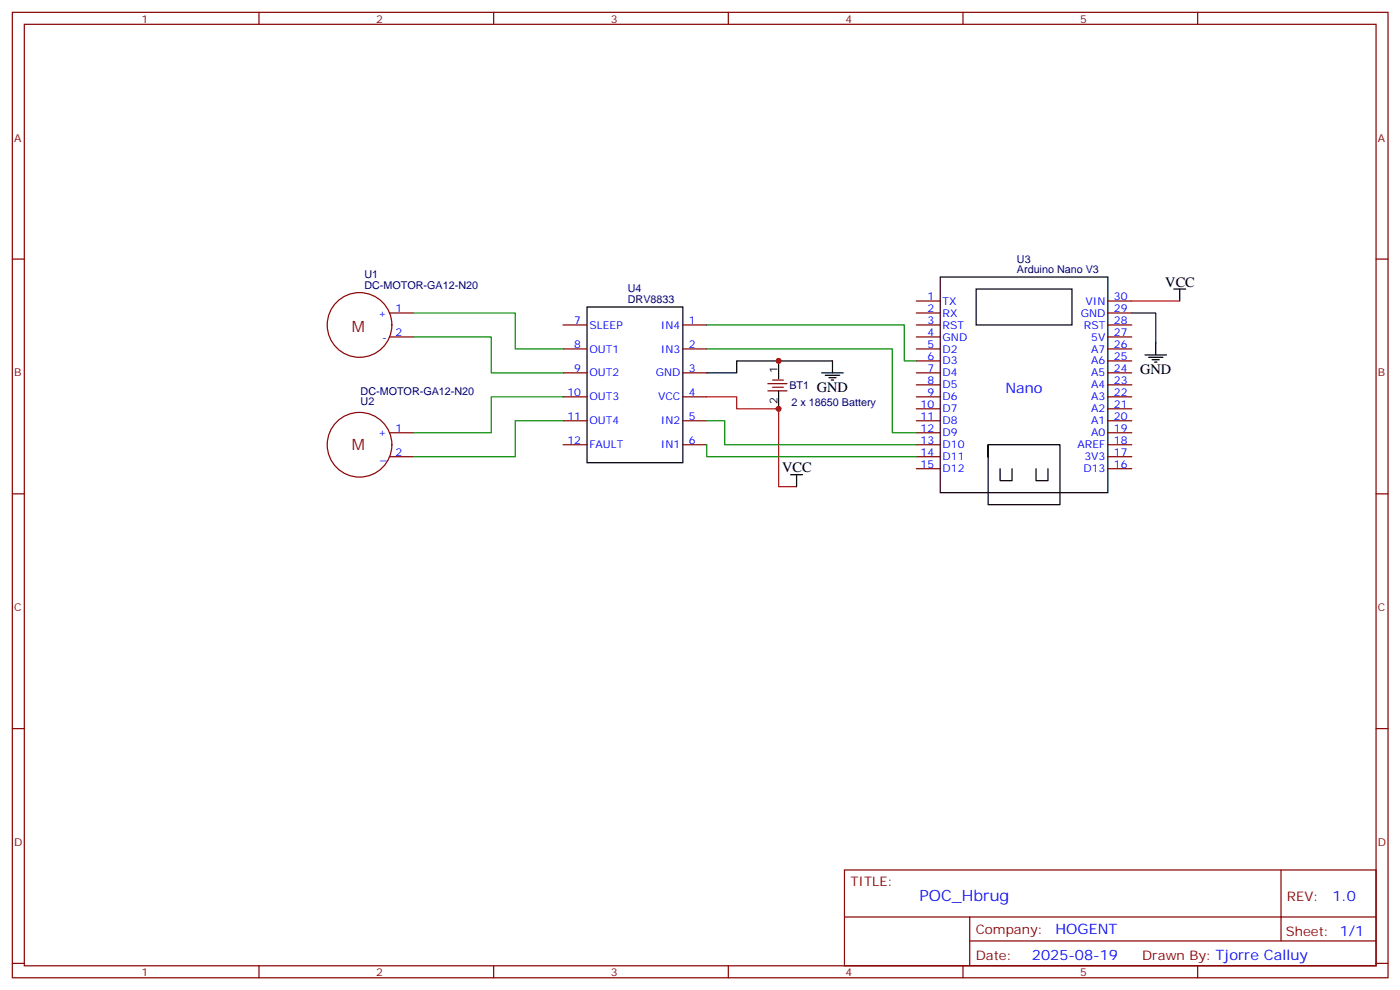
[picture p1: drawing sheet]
<svg xmlns="http://www.w3.org/2000/svg" width="413mm" height="292mm" viewBox="0 0 413 292" stroke-linecap="round" stroke-linejoin="round" font-family="sans-serif">
<g fill="none" stroke="#870000" stroke-width=".35">
<path d="M3.6 3.6h405.4v284.4h-405.4zM7.2 7.2h398.2v277.2h-398.2zM76.3 3.6v3.6M145.5 3.6v3.6M214.6 3.6v3.6M283.7 3.6v3.6M352.9 3.6v3.6M3.6 76.3h3.6M405.4 76.3h3.6M114.8 92.2h7M114.8 99.2h7M165.9 95.7h7.1"/>
<path d="M201.2 95.7h7M270 92.2h7M270 99.2h7M270 88.7h7M270 95.7h7M326.4 92.2h7.1M326.4 99.2h7.1M326.4 88.7h7.1M326.4 95.7h7.1M165.9 102.8h7.1M165.9 109.8h7.1M165.9 116.9h7.1"/>
<path d="M201.2 102.8h7M201.2 109.8h7M201.2 116.9h7M226.2 113h5.7M226.2 115.1h5.7M227.6 111.9h3.2M227.6 114.1h3.2M270 102.8h7M270 106.3h7M270 109.8h7M270 113.3h7M270 116.9h7"/>
<path d="M326.4 102.8h7.1M326.4 106.3h7.1M326.4 109.8h7.1M326.4 113.3h7.1M326.4 116.9h7.1M114.8 134.5h7M114.8 127.5h7M165.9 123.9h7.1M165.9 131h7.1M201.2 123.9h7M201.2 131h7M270 134.5h7"/>
<path d="M270 127.5h7M270 120.4h7M270 123.9h7M270 131h7M270 138h7M326.4 134.5h7.1M326.4 127.5h7.1M326.4 120.4h7.1M326.4 123.9h7.1M326.4 131h7.1M326.4 138h7.1M3.6 145.5h3.6"/>
<path d="M405.4 145.5h3.6M3.6 214.6h3.6M405.4 214.6h3.6M248.8 256.2h156.6v28.2h-156.6zM377.4 256.2v20.9M248.8 270.1h156.5M285.7 277.1h119.6M285.7 270.1v14.1M3.6 283.7h3.6M76.3 284.4v3.6M145.5 284.4v3.6M214.6 284.4v3.6"/>
<path d="M283.7 284.4v3.6M352.9 284.4v3.6M405.4 283.7h3.6"/>
<circle cx="105.9" cy="95.7" r="9.5"/>
<circle cx="105.9" cy="131" r="9.5"/>
</g>
<path d="M121.8 99.2h22.9v10.6h21.2M121.8 92.2h30v10.6h14.1M208.2 95.7h58.3v10.6h3.5M165.9 116.9h-21.2v10.6h-22.9M208.2 102.8h54.7v24.7h7.1M165.9 123.9h-14.1v10.6h-30M208.2 131v3.5h61.8M208.2 123.9h5.3v7.1h56.5" fill="none" stroke="#008700" stroke-width=".35"/>
<g fill="none" stroke="#000" stroke-width=".35">
<path d="M173 90.4h28.2v45.9h-28.2zM277 81.6h49.4v63.5h-49.4zM287.6 85.1h28.2v10.6h-28.2zM345.8 85.1h3.6M347.6 85.1v3.6M208.2 109.8h8.9v-3.5h28.2v3.5M229.4 106.3v5.3M229.4 115.1v5.3M242.1 109.8h6.4M243.2 110.5h4.2M244.2 111.2h2.1M244.9 111.9h.7"/>
<path d="M337.4 104.5h6.3M338.4 105.2h4.3M339.5 105.9h2.1M340.2 106.6h.7M340.5 101v3.5M232.9 139.8h3.6M234.7 139.8v3.5M291.1 131v17.6h21.2v-17.6h-21.2v3.5M294.7 138v3.6h3.5v-3.6M305.3 138v3.6h3.5v-3.6"/>
</g>
<path d="M333.5 92.2h7v8.8" fill="none" stroke="#003" stroke-width=".35"/>
<path d="M333.5 88.7h14.1M208.2 116.9h8.9v3.5h12.3v22.9h5.3" fill="none" stroke="#f00" stroke-width=".35"/>
<g fill="#c00">
<circle cx="229.4" cy="106.3" r=".88"/>
<circle cx="229.4" cy="120.4" r=".88"/>
</g>
<g font-size="4.6" fill="#800">
<text x="103.7" y="97.7">M</text>
<text x="103.7" y="132.5">M</text>
</g>
<text font-size="4.6" fill="#00f" x="270.9" y="265.3">POC_Hbrug</text>
<g font-size="4.2">
<text x="343.4" y="84.4">VCC</text>
<text x="336" y="110.2">GND</text>
<text x="240.7" y="115.5">GND</text>
<text x="230.5" y="139.1">VCC</text>
</g>
<g font-size="4.2" fill="#00f">
<text x="296.3" y="115.6">Nano</text>
<text x="392.6" y="265.5">1.0</text>
<text x="311" y="275">HOGENT</text>
<text x="304.1" y="282.9">2025-08-19</text>
</g>
<g font-size="3.9" fill="#800">
<text x="250.6" y="260.8">TITLE:</text>
<text x="379.2" y="265.5">REV:</text>
<text x="287.5" y="275">Company:</text>
<text x="378.9" y="275.6">Sheet: 1/1</text>
<text x="287.5" y="282.7">Date:</text>
<text x="336.5" y="282.8">Drawn By: Tjorre Calluy</text>
</g>
<g font-size="3.2" fill="#800">
<text x="41.7" y="6.6">1</text>
<text x="110.9" y="6.6">2</text>
<text x="180" y="6.6">3</text>
<text x="249.2" y="6.6">4</text>
<text x="318.3" y="6.6">5</text>
<text x="4.2" y="41.7">A</text>
<text x="406" y="41.7">A</text>
<text x="4.2" y="110.9">B</text>
<text x="406" y="110.9">B</text>
<text x="4.2" y="180">C</text>
<text x="406" y="180">C</text>
<text x="4.2" y="249.2">D</text>
<text x="406" y="249.2">D</text>
<text x="41.7" y="287.4">1</text>
<text x="110.9" y="287.4">2</text>
<text x="180" y="287.4">3</text>
<text x="249.2" y="287.4">4</text>
<text x="318.3" y="287.4">5</text>
</g>
<g font-size="3.2" fill="#000080">
<text x="299.6" y="77.3">U3</text>
<text x="107.4" y="82">U1</text>
<text x="299.6" y="80.5">Arduino Nano V3</text>
<text x="107.4" y="85.1">DC-MOTOR-GA12-N20</text>
<text x="185" y="89.4">DRV8833</text>
<text x="185" y="86.1">U4</text>
<text x="106.2" y="116.2">DC-MOTOR-GA12-N20</text>
<text x="106.2" y="119.4">U2</text>
<text x="232.6" y="114.5">BT1</text>
<text x="233.2" y="119.5">2 x 18650 Battery</text>
</g>
<g font-size="3.2" fill="#00f">
<text x="273.3" y="88.3">1</text>
<text x="277.7" y="89.7">TX</text>
<text x="319.8" y="89.7">VIN</text>
<text x="328.2" y="88.3">30</text>
<text x="111.5" y="93.2">+</text>
<text x="116.5" y="91.8">1</text>
<text x="169.2" y="95.4">7</text>
<text x="203" y="95.4">1</text>
<text x="273.3" y="91.8">2</text>
<text x="273.3" y="95.4">3</text>
<text x="277.7" y="93.2">RX</text>
<text x="318.4" y="93.2">GND</text>
<text x="328.2" y="95.4">28</text>
<text x="328.2" y="91.8">29</text>
<text x="112.6" y="100.3">-</text>
<text x="116.5" y="98.9">2</text>
<text x="173.7" y="96.8">SLEEP</text>
<text x="194.8" y="96.8">IN4</text>
<text x="273.3" y="98.9">4</text>
<text x="277.7" y="96.8">RST</text>
<text x="277.7" y="100.3">GND</text>
<text x="319.4" y="96.8">RST</text>
<text x="321.5" y="100.3">5V</text>
<text x="328.2" y="98.9">27</text>
<text x="169.2" y="102.4">8</text>
<text x="173.7" y="103.8">OUT1</text>
<text x="194.8" y="103.8">IN3</text>
<text x="203" y="102.4">2</text>
<text x="273.3" y="102.4">5</text>
<text x="273.3" y="105.9">6</text>
<text x="277.7" y="103.8">D2</text>
<text x="277.7" y="107.4">D3</text>
<text x="321.5" y="107.4">A6</text>
<text x="321.5" y="103.8">A7</text>
<text x="328.2" y="105.9">25</text>
<text x="328.2" y="102.4">26</text>
<text x="169.2" y="109.5">9</text>
<text x="173.7" y="110.9">OUT2</text>
<text x="193.2" y="110.9">GND</text>
<text x="203" y="109.5">3</text>
<text x="273.3" y="109.5">7</text>
<text x="273.3" y="113">8</text>
<text x="277.7" y="110.9">D4</text>
<text x="321.5" y="110.9">A5</text>
<text x="328.2" y="113">23</text>
<text x="328.2" y="109.5">24</text>
<text x="167.2" y="116.5">10</text>
<text x="173.7" y="117.9">OUT3</text>
<text x="193.9" y="117.9">VCC</text>
<text x="203" y="116.5">4</text>
<text x="273.3" y="116.5">9</text>
<text x="277.7" y="114.4">D5</text>
<text x="277.7" y="117.9">D6</text>
<text x="321.5" y="117.9">A3</text>
<text x="321.5" y="114.4">A4</text>
<text x="328.2" y="116.5">22</text>
<text x="167.2" y="123.6">11</text>
<text x="173.7" y="125">OUT4</text>
<text x="194.8" y="125">IN2</text>
<text x="203" y="123.6">5</text>
<text x="271.2" y="120.1">10</text>
<text x="271.2" y="123.6">11</text>
<text x="277.7" y="121.5">D7</text>
<text x="277.7" y="125">D8</text>
<text x="321.5" y="125">A1</text>
<text x="321.5" y="121.5">A2</text>
<text x="328.2" y="123.6">20</text>
<text x="328.2" y="120.1">21</text>
<text x="111.5" y="128.5">+</text>
<text x="116.5" y="127.1">1</text>
<text x="167.2" y="130.6">12</text>
<text x="203" y="130.6">6</text>
<text x="271.2" y="127.1">12</text>
<text x="271.2" y="130.6">13</text>
<text x="277.7" y="128.5">D9</text>
<text x="321.5" y="128.5">A0</text>
<text x="328.2" y="130.6">18</text>
<text x="328.2" y="127.1">19</text>
<text x="112" y="135.6">_</text>
<text x="116.5" y="134.2">2</text>
<text x="173.7" y="132">FAULT</text>
<text x="194.8" y="132">IN1</text>
<text x="271.2" y="134.2">14</text>
<text x="271.2" y="137.7">15</text>
<text x="277.7" y="132">D10</text>
<text x="277.7" y="135.6">D11</text>
<text x="317.5" y="132">AREF</text>
<text x="319.5" y="135.6">3V3</text>
<text x="328.2" y="137.7">16</text>
<text x="328.2" y="134.2">17</text>
<text x="277.7" y="139.1">D12</text>
<text x="319.2" y="139.1">D13</text>
</g>
<g font-size="3.2">
<text x="229.1" y="109.8" transform="rotate(-90 229.1 109.8)">1</text>
<text x="229.1" y="118.9" transform="rotate(-90 229.1 118.9)">2</text>
</g>
</svg>
